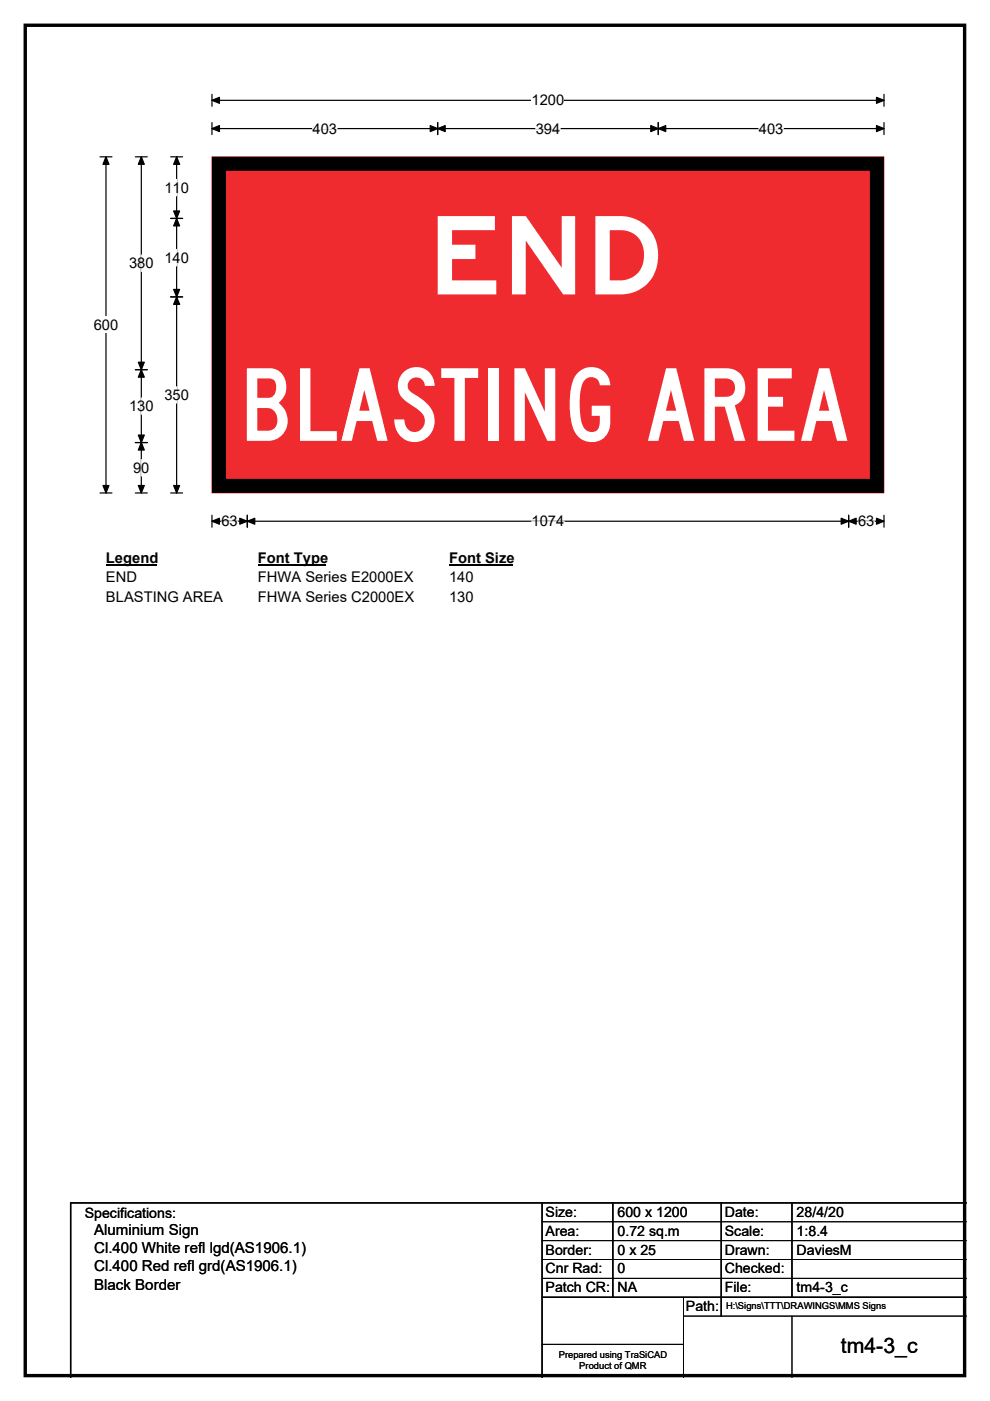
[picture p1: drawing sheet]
<svg xmlns="http://www.w3.org/2000/svg" width="210mm" height="297mm" viewBox="0 0 210 297" stroke-linecap="round" stroke-linejoin="round" font-family="sans-serif">
<path d="M5.4 5.4h199.2v286.3h-199.2z" fill="none" stroke="#000" stroke-width=".72"/>
<path d="M45 21.3h142.5M45 20v2.5M187.5 20v2.5" fill="none" stroke="#000" stroke-width=".25"/>
<path d="M45 21.3l1.5-.7v1.3zM185.9 20.6l1.6 .7-1.6 .6z" fill="#000" stroke="#000" stroke-width=".25"/>
<path d="M112.8 19.5h6.9v3.5h-6.9z" fill="#fff"/>
<g fill="none" stroke="#000" stroke-width=".25">
<path d="M21.2 33.3h2.5M22.5 33.3v71.2M45 27.3h142.5M45 26v2.5M92.8 26v2.5M139.6 26v2.5M187.5 26v2.5M21.2 104.5h2.5M45 109.2v2.6M45 110.5h142.5M52.5 109.2v2.6M180 109.2v2.6"/>
<path d="M187.5 109.2v2.6"/>
</g>
<g fill="#000" stroke="#000" stroke-width=".25">
<path d="M22.5 33.3l.6 1.5h-1.3zM45 27.3l1.5-.7v1.3zM92.8 27.3l1.6-.7v1.3zM91.2 26.6l1.6 .7-1.6 .6zM138 26.6l1.6 .7-1.6 .6zM139.6 27.3l1.6-.7v1.3zM185.9 26.6l1.6 .7-1.6 .6zM21.8 102.9h1.3l-.6 1.6zM45 110.5l1.5-.6v1.2zM52.5 110.5l1.5-.6v1.2zM50.9 109.9l1.6 .6-1.6 .6zM178.4 109.9l1.6 .6-1.6 .6z"/>
<path d="M180 110.5l1.6-.6v1.2zM185.9 109.9l1.6 .6-1.6 .6z"/>
</g>
<path d="M66.3 27.3h5.2M113.6 27.3h5.2M161 27.3h5.2M47 110.5h3.4M112.8 110.5h6.9M182 110.5h3.5" fill="none" stroke="#fff" stroke-width=".25"/>
<path d="M19.9 67.1h5.2v3.5h-5.2z" fill="#fff"/>
<path d="M28.7 33.3h2.5M30 33.3v71.2M36.2 33.3h2.5M37.5 33.3v71.2M36.2 46.3h2.5M28.7 78.4h2.5M36.2 62.9h2.5M28.7 93.8h2.5M28.7 104.5h2.5M36.2 104.5h2.5" fill="none" stroke="#000" stroke-width=".25"/>
<path d="M30 33.3l.6 1.5h-1.3zM37.5 33.3l.6 1.5h-1.3zM37.5 46.3l.6 1.6h-1.3zM36.8 44.7h1.3l-.6 1.6zM30 78.4l.6 1.6h-1.3zM29.3 76.8h1.3l-.6 1.6zM36.8 61.4h1.3l-.6 1.5zM37.5 62.9l.6 1.6h-1.3zM29.3 92.2h1.3l-.6 1.6zM30 93.8l.6 1.6h-1.3zM29.3 102.9h1.3l-.6 1.6zM36.8 102.9h1.3l-.6 1.6z" fill="#000" stroke="#000" stroke-width=".25"/>
<path d="M37.5 38v3.5M30 54.1v3.5M37.5 52.9v3.5M30 84.4v3.4M30 97.4v3.5M37.5 82v3.5" fill="none" stroke="#fff" stroke-width=".25"/>
<path d="M22.5 116.5h10.7v3.5h-10.7z" fill="#fff"/>
<path d="M22.5 119.8h10.7" fill="none" stroke="#000" stroke-width=".32"/>
<path d="M54.7 116.5h14.4v3.5h-14.4z" fill="#fff"/>
<path d="M54.7 119.8h14.4" fill="none" stroke="#000" stroke-width=".32"/>
<path d="M95.2 116.5h13.5v3.5h-13.5z" fill="#fff"/>
<path d="M95.2 119.8h13.5" fill="none" stroke="#000" stroke-width=".32"/>
<g fill="#fff">
<path d="M22.5 120.7h6.5v3.5h-6.5z"/>
<path d="M54.7 120.7h32.9v3.5h-32.9z"/>
<path d="M95.2 120.7h5.3v3.5h-5.3z"/>
<path d="M22.5 124.9h24.7v3.5h-24.7z"/>
<path d="M54.7 124.9h33.1v3.5h-33.1z"/>
<path d="M95.2 124.9h5.3v3.5h-5.3z"/>
</g>
<path d="M45 33.3h142.5v71.2h-142.5z" fill="#ef2b2f"/>
<path d="M45 33.3h142.5v71.2h-142.5z" fill="none" stroke="#ef2b2f" stroke-width=".21"/>
<path d="M46.4 34.7h139.6v68.3h-139.6z" fill="none" stroke="#000" stroke-width="3"/>
<path d="M115 255v37M130 255v20M153 255v24M168 255v20M205 255h-190v37M115 275h90" fill="none" stroke="#000" stroke-width=".3"/>
<path d="M115 259h90M115 263h90M115 267h90M115 271h90M145 279h60M145 275v17M168 279v13M115 285h30" fill="none" stroke="#000" stroke-width=".21"/>
<text font-size="23.1" fill="#fff" x="90.7" y="62.4">END</text>
<text font-size="21.4" fill="#fff" x="50.7" y="93.5">BLASTING AREA</text>
<text font-size="4.5" x="178.4" y="286.9">tm4-3_c</text>
<g font-size="3.2">
<text x="20" y="261.9">Aluminium Sign</text>
<text x="20" y="265.7">Cl.400 White refl lgd(AS1906.1)</text>
<text x="20" y="269.6">Cl.400 Red refl grd(AS1906.1)</text>
<text x="20" y="273.4">Black Border</text>
</g>
<g font-size="3.1">
<text x="112.8" y="22.3">1200</text>
<text x="66.3" y="28.3">403</text>
<text x="113.6" y="28.3">394</text>
<text x="161" y="28.3">403</text>
<text x="34.9" y="40.8">110</text>
<text x="27.4" y="56.9">380</text>
<text x="34.9" y="55.7">140</text>
<text x="19.9" y="69.9">600</text>
<text x="27.4" y="87.2">130</text>
<text x="34.9" y="84.8">350</text>
<text x="28.2" y="100.2">90</text>
<text x="47" y="111.6">63</text>
<text x="112.8" y="111.6">1074</text>
<text x="182" y="111.6">63</text>
<text x="22.5" y="119.3">Legend</text>
<text x="54.7" y="119.3">Font Type</text>
<text x="95.2" y="119.3">Font Size</text>
<text x="22.5" y="123.5">END</text>
<text x="54.7" y="123.5">FHWA Series E2000EX</text>
<text x="95.2" y="123.5">140</text>
<text x="22.5" y="127.7">BLASTING AREA</text>
<text x="54.7" y="127.7">FHWA Series C2000EX</text>
<text x="95.2" y="127.7">130</text>
</g>
<g font-size="3">
<text x="115.7" y="258">Size:</text>
<text x="131" y="258">600 x 1200</text>
<text x="153.7" y="258">Date:</text>
<text x="169" y="258">28/4/20</text>
<text x="18" y="258.2">Specifications:</text>
<text x="115.7" y="262">Area:</text>
<text x="131" y="262">0.72 sq.m</text>
<text x="153.7" y="262">Scale:</text>
<text x="169" y="262">1:8.4</text>
<text x="115.7" y="266">Border:</text>
<text x="115.7" y="270">Cnr Rad:</text>
<text x="131" y="266">0 x 25</text>
<text x="131" y="270">0</text>
<text x="153.7" y="266">Drawn:</text>
<text x="153.7" y="270">Checked:</text>
<text x="169" y="266">DaviesM</text>
<text x="115.7" y="274">Patch CR:</text>
<text x="131" y="274">NA</text>
<text x="153.7" y="274">File:</text>
<text x="169" y="274">tm4-3_c</text>
<text x="145.5" y="278">Path:</text>
</g>
<g font-size="2">
<text x="154" y="277.6">H:\Signs\TTT\DRAWINGS\MMS Signs</text>
<text x="118.5" y="287.8">Prepared using TraSiCAD</text>
<text x="122.9" y="290.2">Product of QMR</text>
</g>
</svg>
